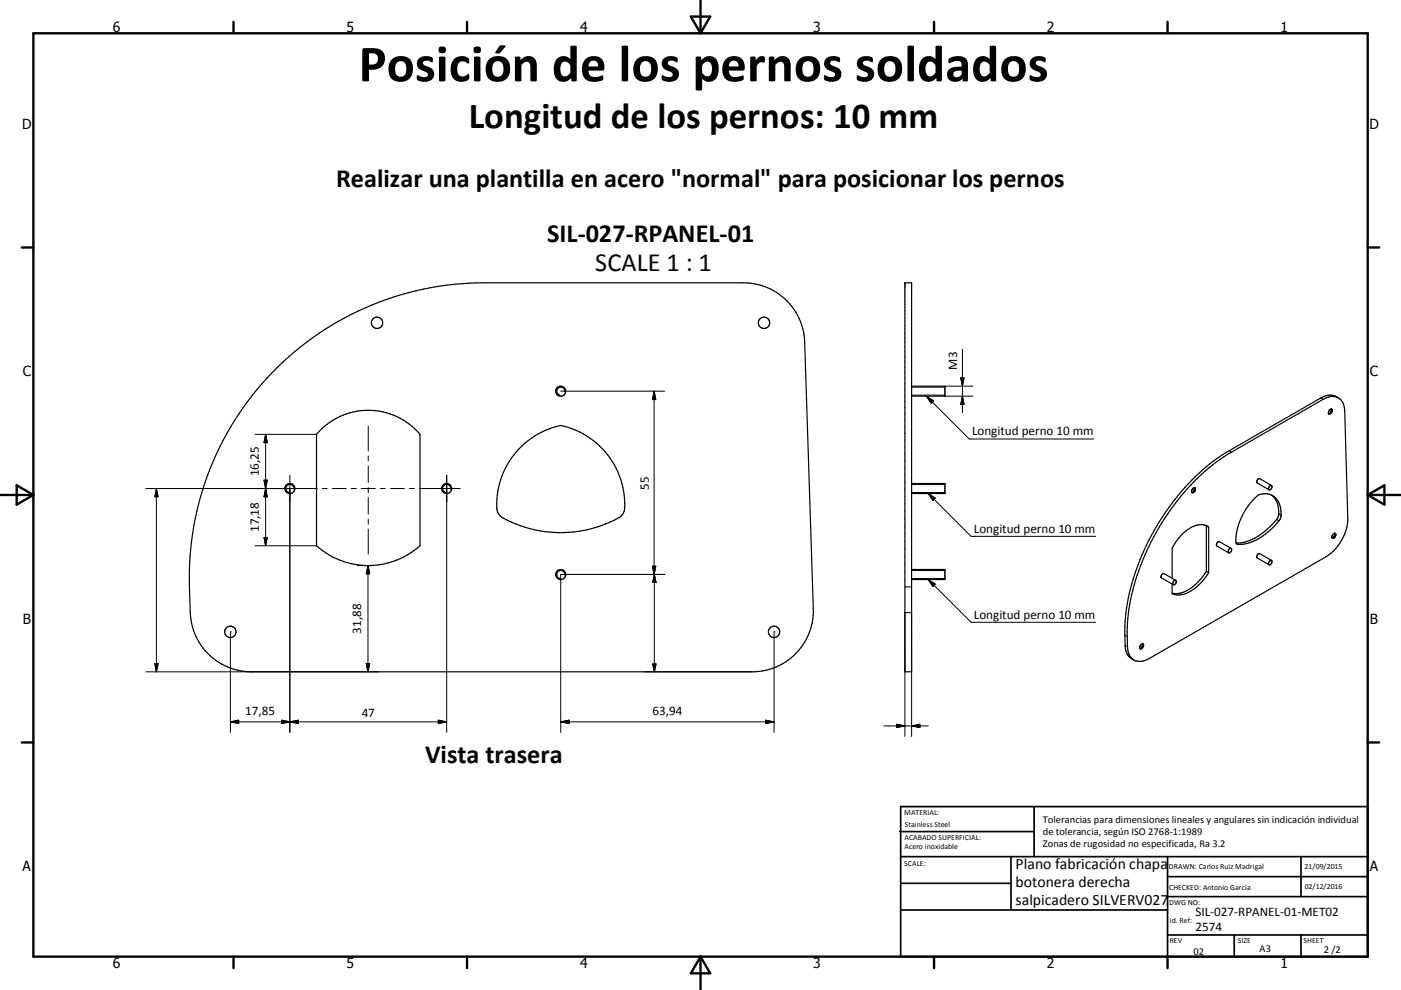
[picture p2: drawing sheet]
<svg xmlns="http://www.w3.org/2000/svg" width="420mm" height="297mm" viewBox="0 0 420 297" stroke-linecap="round" stroke-linejoin="round" font-family="sans-serif">
<g fill="none" stroke="#000" stroke-width=".36">
<path d="M271.3 84.8h2v116.8h-2zM83.2 110.1a88.5 88.5 0 0 1 61.9-25.3h77.8a18.3 18.3 0 0 1 18.3 17.8l2.6 80a18.3 18.3 0 0 1-18.3 19h-150.1a18.4 18.4 0 0 1-18.4-17.8l-.2-7.7a88.4 88.4 0 0 1 26.4-66zM273.3 115.9h10v3h-10M401.3 119.4a4.6 4.6 0 0 0-5.3 0l-27.5 15.9a65.9 65.9 0 0 0-25.4 29.6 56.8 56.8 0 0 0-5.6 30.3 3.8 3.8 0 0 0 2.4 2.8M95.6 129.5a20.3 20.3 0 0 1 30.3 .8v33.4a23.2 23.2 0 0 1-31 0v-33.4zM155.7 134.6a24.1 24.1 0 0 1 12.4-7 24 24 0 0 1 19 25.8l-.6 1.2a22.6 22.6 0 0 1-9.1 4 35.6 35.6 0 0 1-27.3-3.7 4.3 4.3 0 0 1-1.2-3.9 24.3 24.3 0 0 1 6.8-16.4zM398.3 124.1h.2M399.2 122.7a1.11 1.11 0 0 1-.7 1.4M399.2 122.7a1.08 1.08 0 0 0-.9 1.4M399.2 122.7a.85 .85 0 0 1 .1 1 .85 .85 0 0 1-1 .4M399.2 122.8l-.8 1.3M273.3 145.1h10v3h-10"/>
<path d="M357.3 147.8h.2M358 144.4a51.6 51.6 0 0 1 11.2-8.7l27.5-15.9a3.8 3.8 0 0 1 6.1 1.4l.4 2.1 .9 32.2a14.4 14.4 0 0 1-6.5 11.5l-53.1 30.6a3.9 3.9 0 0 1-6.1-1.4l-.1-.5a56.4 56.4 0 0 1 6.2-31.9 74.1 74.1 0 0 1 13.5-19.4zM358.1 146.3a1.12 1.12 0 0 0-.8 1.4M358.1 146.3a.85 .85 0 0 1 .2 1 .85 .85 0 0 1-1 .4M358.2 146.3l-.1 .8-.6 .7M358.2 146.4l-.8 1.4M361.6 157.7h.1M361.7 157.7v13.7M361.7 157.7l.7 .4M362.4 158.1v13.7M362.4 158.1a5.5 5.5 0 0 0-6.8 1.2 15.4 15.4 0 0 0-4.2 5.2v9M376.2 149.5a4.3 4.3 0 0 1 4.8-1.1 6.1 6.1 0 0 1 2.6 7.6 17.4 17.4 0 0 1-11.8 7.4l-1-.2a7.5 7.5 0 0 1 .4-5.2 20.2 20.2 0 0 1 5-8.5z"/>
<path d="M380.7 145.8a.46 .46 0 0 1 .7 0 .46 .46 0 0 1-.2 .7 .47 .47 0 0 1-.7 .5 .47 .47 0 0 1-.1-.8zM381.2 148.5a6.4 6.4 0 0 1 2.2 5.7M381.2 145.6l-3.5-2a.87 .87 0 0 0-.8 1.3l3.5 2M383.4 154.2l.7 .4M383.4 154.2a4.5 4.5 0 0 1-2 3.2 15.6 15.6 0 0 1-10.8 5.5M400.2 160a1.13 1.13 0 0 1-.7 1.4M273.3 170.8h10v3.1h-10M352.5 174.1a.82 .82 0 0 1 0 .9 .82 .82 0 0 1-.8 .4M352.5 174.1a.88 .88 0 0 0-.8 1.3M352.5 174.1l-3.5-2a.84 .84 0 0 0-.8 1.3l3.5 2M361.7 171.4a13 13 0 0 1-8.8 6.7l-1.5-.1M361.7 171.4l.7 .4"/>
<path d="M362.4 171.8a13.1 13.1 0 0 1-8.6 6.7h-1l-1.4-.4v-2.9M368.6 164.7a.46 .46 0 0 1 .7 0 .46 .46 0 0 1-.2 .7 .47 .47 0 0 1-.7 .5 .47 .47 0 0 1-.1-.8zM369.1 164.5l-3.5-2a.86 .86 0 0 0-.8 1.3l3.6 2M381.2 168.1a.88 .88 0 0 0-.8 1.3M381.2 168.1a.83 .83 0 0 1 0 .9 .83 .83 0 0 1-.8 .4M381.2 168.1l-3.5-2a.87 .87 0 0 0-.8 1.3l3.5 2M399.4 161.4h.1M399.6 160.3a.49 .49 0 0 1 .7-.3 .49 .49 0 0 1 .1 .8 .58 .58 0 0 1-.4 .7 .58 .58 0 0 1-.7-.4zM400.3 160.1l-.8 1.3M341.8 194.6h.1M342.6 193.2a1.1 1.1 0 0 0-.8 1.4M342.6 193.2h.1"/>
<path d="M342.6 193.2l.1 .2a1.21 1.21 0 0 1-.8 1.2M342.7 193.3l-.8 1.3M342.7 193.2a.92 .92 0 0 1 0 1 .92 .92 0 0 1-.9 .4"/>
<circle cx="113.1" cy="96.8" r="1.7"/>
<circle cx="229.1" cy="96.8" r="1.71"/>
<circle cx="168.1" cy="117.3" r="1.5"/>
<circle cx="86.9" cy="146.6" r="1.5"/>
<circle cx="133.9" cy="146.6" r="1.51"/>
<circle cx="168.1" cy="172.4" r="1.5"/>
<circle cx="69.1" cy="189.6" r="1.7"/>
<circle cx="232.1" cy="189.6" r="1.7"/>
</g>
<g fill="none" stroke="#000" stroke-width=".3">
<path d="M168.1 117.4h31.2M169.3 117.6a1.2 1.2 0 0 0-1-1.4 1.2 1.2 0 0 0-1.4 1 1.2 1.2 0 0 0 1 1.3M196.1 117.4v54.9M196.1 117.4l.5 2.5h-1zM273.3 116.2h10M273.3 118.5h10M277.7 118.9l12.9 12.8h37.3M277.7 118.9l2.2 1.4-.7 .7zM283.3 118.9h8.4M283.3 115.9h8.4M288 113.4h1l-.5 2.5zM288.5 104.8v19.1"/>
<path d="M288.5 118.9l.5 2.5h-1zM396 119.4l.7 .4M76.5 130.3h18.4M79.6 130.3v33.4M79.6 130.3l.5 2.5h-.9zM110.4 127.8v7.5M110.4 136.8v1.5M110.4 139.8v5M368.5 135.3l.7 .4M43.7 146.6h51.4M46.9 146.6v55M46.9 146.6l.5 2.4h-1z"/>
<path d="M79.2 144h.9l-.5 2.6zM79.6 146.6l.5 2.5h-.9zM86.9 146.6h.1M86.9 142.6v77.1M88.1 146.8a1.2 1.2 0 0 0-1-1.4 1.2 1.2 0 0 0-1.4 .9 1.2 1.2 0 0 0 1 1.4M96.6 146.6h1.5M99.6 146.6h4.2M105.3 146.6h1.5M108.3 146.6h4.2M110.4 146.3v1.5M110.4 149.3v5M110.4 155.8v1.5"/>
<path d="M110.4 158.8v7.4M114 146.6h1.5M117 146.6h4.2M122.7 146.6h1.5M125.7 146.6h12.2M133.9 142.6v77.1M135.1 146.8a1.2 1.2 0 0 0-1-1.4 1.2 1.2 0 0 0-1.4 .9 1.2 1.2 0 0 0 1 1.4M273.3 145.4h10M273.3 147.8h10M278.3 148.1l12.8 12.8h37.4M278.3 148.1l2.1 1.4-.7 .7zM382.7 155.9l.7 .4"/>
<path d="M76.5 163.7h18.4M79.2 161.2h.9l-.5 2.5zM107.1 169.7h3.3M110.3 169.7v31.9M110.3 169.7l.5 2.5h-1zM169.3 172.6a1.2 1.2 0 0 0-1-1.4 1.2 1.2 0 0 0-1.4 .9 1.2 1.2 0 0 0 1 1.4M195.6 169.9h1l-.5 2.4zM196.2 172.3v29.3M196.2 172.3l.5 2.4h-1zM199.4 172.3h-31.3v47.4M271.3 176.1h2M273.3 171.2h10"/>
<path d="M273.3 173.6h10M278.3 173.9l12.8 12.8h37.4M278.3 173.9l2.1 1.4-.7 .7zM370.7 163l.5 .3M46.4 199.1h1l-.5 2.5zM69.1 189.6h.1M69.1 189.6v30.1M109.8 199.1h1l-.5 2.5zM195.7 199.2h1l-.5 2.4zM232.1 189.6h.1M232.1 189.6v30.1M337.2 190.5l.8 .4"/>
<path d="M337.3 193.6l.7 .4M43.7 201.6h69.8M69.1 216.6h64.8M69.1 216.6l2.5-.5v1zM84.4 216.1l2.5 .5-2.5 .5zM86.9 216.6l2.5-.5v1zM131.4 216.1l2.5 .5-2.5 .5zM168.1 216.6h64M168.1 216.6l2.5-.5v1zM193 201.6h32.5M229.6 216.1l2.5 .5-2.5 .5zM265 217.8h13.3"/>
<path d="M268.8 217.3l2.5 .5-2.5 .5zM273.3 217.8l2.5-.5v1zM271.3 221v-37.2h2v37.2"/>
</g>
<g fill="none" stroke="#000" stroke-width=".71">
<path d="M10 10h400v277h-400zM70 6.6v3.4M140 6.6v3.4M207.1 5h5.8l-2.9 5zM210 0v10M280 6.6v3.4M350 6.6v3.4M6.6 74.2h3.4M410 74.2h3.5M0 148.5h10M5 145.6l5 2.9-5 2.9zM410 148.5h10.1"/>
<path d="M410 148.5l5.1-2.9v5.8zM6.6 222.7h3.4M410 222.7h3.5M70 287v3.4M140 287v3.4M210 287v10M210 287l2.9 5h-5.8zM280 287v3.4M350 287v3.4"/>
</g>
<g fill="none" stroke="#000" stroke-width=".51">
<path d="M269.7 249.5h40.3M270 242h140v45h-140zM270 257h140M303.1 257v16M310 242v15M350 257v30M390.1 257v12M270 265h33.1M270 273h80M350 269h60M350 263h60M350 280.5h60"/>
<path d="M370 280.5v6.5M390.1 280.5v6.5"/>
</g>
<g fill="#000" stroke="#000" stroke-width=".3">
<path d="M196.1 117.4l.5 2.5h-1zM288 113.4h1l-.5 2.5zM79.6 130.3l.5 2.5h-.9zM277.7 118.9l2.2 1.4-.7 .7zM288.5 118.9l.5 2.5h-1zM46.9 146.6l.5 2.4h-1zM79.2 144h.9l-.5 2.6zM79.6 146.6l.5 2.5h-.9zM278.3 148.1l2.1 1.4-.7 .7zM79.2 161.2h.9l-.5 2.5zM110.3 169.7l.5 2.5h-1zM195.6 169.9h1l-.5 2.4z"/>
<path d="M196.2 172.3l.5 2.4h-1zM278.3 173.9l2.1 1.4-.7 .7zM46.4 199.1h1l-.5 2.5zM109.8 199.1h1l-.5 2.5zM195.7 199.2h1l-.5 2.4zM69.1 216.6l2.5-.5v1zM84.4 216.1l2.5 .5-2.5 .5zM86.9 216.6l2.5-.5v1zM131.4 216.1l2.5 .5-2.5 .5zM168.1 216.6l2.5-.5v1zM229.6 216.1l2.5 .5-2.5 .5zM268.8 217.3l2.5 .5-2.5 .5z"/>
<path d="M273.3 217.8l2.5-.5v1z"/>
</g>
<text font-size="15.8" x="107.5" y="24.4">Posición de los pernos soldados</text>
<text font-size="11" x="140.5" y="38.4">Longitud de los pernos: 10 mm</text>
<g font-size="7.9">
<text x="100.8" y="56">Realizar una plantilla en acero &quot;normal&quot; para posicionar los pernos</text>
<text x="164.1" y="72.5">SIL-027-RPANEL-01</text>
<text x="178.5" y="81.4">SCALE 1 : 1</text>
<text x="127.4" y="229">Vista trasera</text>
</g>
<g font-size="4.7">
<text x="304.5" y="260.9">Plano fabricación chapa</text>
<text x="304.5" y="266.2">botonera derecha</text>
<text x="304.5" y="271.6">salpicadero SILVERV027</text>
</g>
<g font-size="4.2">
<text x="33.9" y="9.6">6</text>
<text x="103.9" y="9.6">5</text>
<text x="173.9" y="9.6">4</text>
<text x="243.8" y="9.6">3</text>
<text x="313.9" y="9.6">2</text>
<text x="383.9" y="9.6">1</text>
<text x="6.7" y="38.7">D</text>
<text x="410.5" y="38.7">D</text>
<text x="6.9" y="112.9">C</text>
<text x="410.7" y="112.9">C</text>
<text x="6.9" y="187.1">B</text>
<text x="410.7" y="187.1">B</text>
<text x="6.8" y="261.4">A</text>
<text x="410.7" y="261.4">A</text>
<text x="33.9" y="290.4">6</text>
<text x="103.9" y="290.4">5</text>
<text x="173.9" y="290.4">4</text>
<text x="243.8" y="290.4">3</text>
<text x="313.9" y="290.4">2</text>
<text x="383.9" y="290.4">1</text>
</g>
<g font-size="3.9">
<text x="286.9" y="110.9" transform="rotate(-90 286.9 110.9)">M3</text>
<text x="291.4" y="130.6">Longitud perno 10 mm</text>
<text x="77.6" y="142.9" transform="rotate(-90 77.6 142.9)">16,25</text>
<text x="194.6" y="146.9" transform="rotate(-90 194.6 146.9)">55</text>
<text x="77.6" y="159.6" transform="rotate(-90 77.6 159.6)">17,18</text>
<text x="291.9" y="159.9">Longitud perno 10 mm</text>
<text x="291.9" y="185.7">Longitud perno 10 mm</text>
<text x="108.3" y="190.1" transform="rotate(-90 108.3 190.1)">31,88</text>
<text x="73.5" y="214.5">17,85</text>
<text x="108.5" y="215.1">47</text>
<text x="195.7" y="214.5">63,94</text>
<text x="358.4" y="274.9">SIL-027-RPANEL-01-MET02</text>
<text x="358.4" y="279.4">2574</text>
</g>
<g font-size="3.1">
<text x="312.7" y="246.8">Tolerancias para dimensiones lineales y angulares sin indicación individual</text>
<text x="312.7" y="250.4">de tolerancia, según ISO 2768-1:1989</text>
<text x="312.7" y="254">Zonas de rugosidad no especificada, Ra 3.2</text>
<text x="357.8" y="286.5">02</text>
<text x="377.6" y="285.6">A3</text>
<text x="396.9" y="285.9">2 /2</text>
</g>
<g font-size="2.4">
<text x="271.1" y="244.4">MATERIAL:</text>
<text x="271.2" y="252">ACABADO SUPERFICIAL:</text>
<text x="271.3" y="248">Stainless Steel</text>
<text x="271.2" y="254.7">Acero inoxidable</text>
<text x="271.1" y="259.7">SCALE:</text>
<text x="350.4" y="260.8">DRAWN: Carlos Ruiz Madrigal</text>
<text x="391.1" y="260.6">21/09/2015</text>
<text x="350.5" y="267">CHECKED: Antonio Garcia</text>
<text x="391.2" y="266.7">02/12/2016</text>
<text x="350.5" y="271.4">DWG NO:</text>
<text x="350.7" y="276.9">Id. Ref:</text>
<text x="350.7" y="282.8">REV</text>
<text x="371.1" y="282.9">SIZE</text>
<text x="390.8" y="283">SHEET</text>
</g>
</svg>
